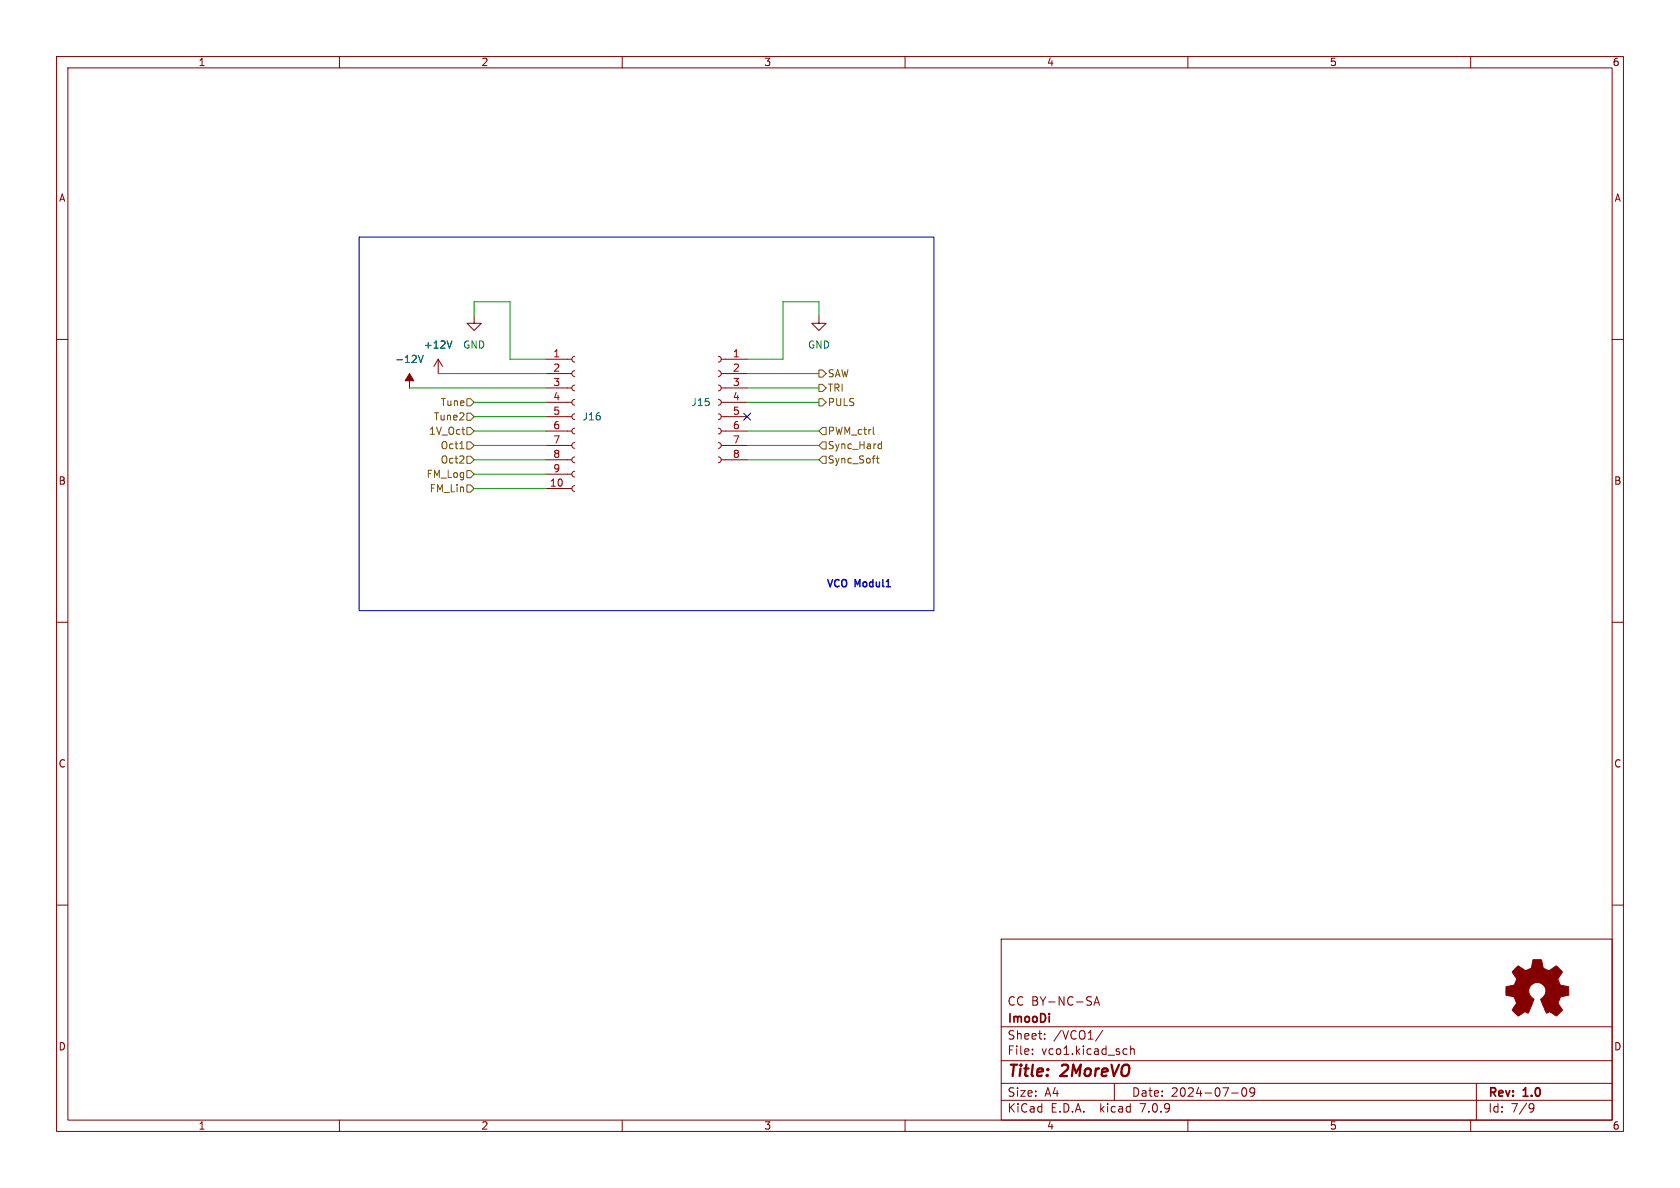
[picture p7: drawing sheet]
<svg xmlns="http://www.w3.org/2000/svg" width="297mm" height="210mm" viewBox="0 0 297 210" stroke-linecap="round" stroke-linejoin="round" font-family="sans-serif">
<g fill="none" stroke="#840000" stroke-width=".18">
<path d="M10 10h277v190h-277zM12 12h273v186h-273zM60 10v2M110 10v2M160 10v2M210 10v2M260 10v2M10 60h2M83.8 55.9v1.3h1.3l-1.3 1.2-1.3-1.2h1.3M144.8 55.9v1.3h1.2l-1.2 1.2-1.3-1.2h1.3M285 60h2M77.5 63.5l-.8 1.3"/>
<path d="M77.5 63.5v2.5M77.5 63.5l.7 1.3M96.5 78.7h4.6M96.5 76.2h4.6M96.5 73.7h4.6M96.5 71.1h4.6M96.5 68.6h4.6M96.5 66h4.6M96.5 63.5h4.6M101.6 78.2l-.3 .2-.2 .3 .1 .4 .4 .1M101.6 75.7l-.3 .1-.2 .4 .1 .4 .4 .1M101.6 73.2l-.3 .1-.2 .3 .1 .4 .4 .2"/>
<path d="M101.6 70.6l-.3 .1-.2 .4 .1 .4 .4 .1M101.6 68.1l-.3 .1-.2 .4 .1 .3 .4 .2M101.6 65.5l-.3 .2-.2 .3 .1 .4 .4 .1M101.6 63l-.3 .1-.2 .4 .1 .4 .4 .1M127 78.2l.4 .2 .1 .4-.2 .3-.3 .1M127 75.7l.4 .1 .1 .4-.2 .4-.3 .1M127 73.2l.4 .1 .1 .4-.2 .3-.3 .2M127 70.6l.4 .2 .1 .3-.2 .4-.3 .1M127 68.1l.4 .1 .1 .4-.2 .4-.3 .1M127 65.5l.4 .2 .1 .4-.2 .3-.3 .1M127 63l.4 .1 .1 .4-.2 .4-.3 .1M127.5 78.7h4.6"/>
<path d="M127.5 76.2h4.6M127.5 73.7h4.6M127.5 71.1h4.6M127.5 68.6h4.6M127.5 66h4.6M127.5 63.5h4.6M96.5 81.3h4.6M96.5 86.4h4.6M96.5 83.8h4.6M101.6 85.9l-.3 .1-.2 .3 .1 .4 .4 .2M101.6 83.3l-.3 .1-.2 .4 .1 .4 .4 .1M101.6 80.8l-.3 .1-.2 .4 .1 .3 .4 .2"/>
<path d="M127 80.8l.4 .1 .1 .4-.2 .4-.3 .1M127.5 81.3h4.6M10 110h2M285 110h2M10 160h2M285 160h2M177 166h108v32h-108zM193.4 177.7l.5-1.5 .5 1.5M193.5 177.3h.7M60 198v2M110 198v2M160 198v2"/>
<path d="M177 194.5h108M177 191.5h108M177 187.5h108M177 181.5h108M182.5 186.3v.1M182.5 185.5v.1M184.7 183.6v.1M184.7 182.8v.1M195 182.1l-1.3 2M197 191.5v3M198.8 185.4l.4 .1M199.2 186.3l-.4 .1"/>
<path d="M199.9 185.5l.2-.1 .4 .1v.9M199.9 184.9v1.5M210 198v2M217.7 193.2h1.2M219.7 192.4l.2-.1a.81 .81 0 0 1 .6 .6 .81 .81 0 0 1-.3 .8l-.2 .1a.81 .81 0 0 1-.3-1.4zM221.8 192.9l-.3 .3h-.3l-.2-.3 .1-.5 .4-.1 .2 .1a.99 .99 0 0 1-.3 1.4h-.3M260 198v2M261 191.5v6.5M270.6 195.1l.5 .1a.99 .99 0 0 1-.4 1.4h-.2M271.2 195.7l-.3 .3h-.3"/>
</g>
<g fill="#840000" stroke="#840000" stroke-width=".18">
<path d="M267.8 171.2l.6-.5 .9 .6a.62 .62 0 0 0 1 0l.2-.1a1.62 1.62 0 0 0 .5-1.3l.1-.3 1.4 .1 .2 .7a.74 .74 0 0 0 .7 1l.5 .2 1.3-.9 1 1.1-.4 .7a.75 .75 0 0 0-.2 1.2l.2 .4 1.5 .3v1.5l-1.4 .3-.1 .1a1.23 1.23 0 0 0-.2 1.2l.6 1-.1 .2-1 .9-.8-.5a.54 .54 0 0 0-.8 0l-1.1-2.4a2.33 2.33 0 0 0 .9-1.9 1.54 1.54 0 0 0-2.5-.7 1.54 1.54 0 0 0 .4 2.6l-1.1 2.4a.69 .69 0 0 0-1.1 .1l-.6 .4-1.1-1.1 .8-1.2-.2-.5a.71 .71 0 0 0-.9-.7l-.8-.2v-1.5l.5-.1a1.11 1.11 0 0 0 1.2-.7 .72 .72 0 0 0-.2-1.2l-.4-.6z"/>
<path d="M72.4 66l.8 1.3h-.8v1.3v-1.3h-.8z"/>
</g>
<path d="M74 62.8l.4 1.3 .4-1.3M79.9 60.3l-.4 1.2" fill="none" stroke="#006464" stroke-width=".18"/>
<g fill="none" stroke="#725600" stroke-width=".18">
<path d="M81.3 79.3h.7M82.5 70.5h.7l.6 .6-.6 .7h-.7zM82.5 78.1h.7l.6 .6-.6 .7h-.7zM82.5 73h.7l.6 .7-.6 .6h-.7zM82.5 75.6h.7l.6 .6-.6 .6h-.7zM144.8 70.5h.6l.6 .6-.6 .7h-.6zM144.8 65.4h.6l.6 .6-.6 .7h-.6zM144.8 67.9h.6l.6 .7-.6 .6h-.6zM145.4 75.6h.6v1.2h-.6l-.6-.6zM145.4 78.1h.6v1.3h-.6l-.6-.7zM154.4 76.6l.2 .2M155.5 78.5h.3"/>
<path d="M155.8 78v1.3M155.8 79.3h-.3M82.5 80.6h.7l.6 .7-.6 .6h-.7zM82.5 85.7h.7l.6 .7-.6 .6h-.7zM82.5 83.2h.7l.6 .6-.6 .7h-.7zM145.4 80.6h.6v1.3h-.6l-.6-.6zM154.9 81h.5M155.1 80.6v1.1l.3 .2"/>
</g>
<path d="M63.5 41.9h101.6v66.1h-101.6z" fill="none" stroke="#0000c2" stroke-width=".18"/>
<g fill="none" stroke="#009600" stroke-width=".18">
<path d="M83.8 55.9v-2.6h6.4v10.2h6.3M144.8 55.9v-2.6h-6.4v10.2h-6.3M72.4 68.6h24.1M77.5 66h19M83.8 78.7h12.7M83.8 71.1h12.7M83.8 76.2h12.7M83.8 73.7h12.7M132.1 66h12.7M132.1 68.6h12.7M132.1 78.7h12.7M132.1 71.1h12.7"/>
<path d="M132.1 76.2h12.7M83.8 83.8h12.7M83.8 86.4h12.7M83.8 81.3h12.7M132.1 81.3h12.7"/>
</g>
<path d="M131.5 73.1l1.2 1.2M132.7 73.1l-1.2 1.2" fill="none" stroke="#000084" stroke-width=".18"/>
<g font-size="2.8" fill="#840000">
<text x="178" y="190.9">Title:</text>
<text x="187.7" y="190.9">2MoreVO</text>
</g>
<g font-size="2.1" fill="#840000">
<text x="178" y="178">CC BY-NC-SA</text>
<text x="178" y="184">Sheet:</text>
<text x="178" y="181.2">ImooDi</text>
<text x="186.2" y="184">/VCO1/</text>
<text x="178" y="186.7">File:</text>
<text x="184.1" y="186.7">vco1.kicad_sch</text>
<text x="178" y="196.9">KiCad</text>
<text x="178" y="194.1">Size:</text>
<text x="184.7" y="194.1">A4</text>
<text x="185.7" y="196.9">E.D.A.</text>
<text x="194.6" y="196.9">kicad</text>
<text x="200" y="194.1">Date:</text>
<text x="201.8" y="196.9">7.0.9</text>
<text x="207" y="194.1">2024-07-09</text>
<text x="263" y="194.3">Rev:</text>
<text x="263" y="196.9">Id:</text>
<text x="267.1" y="196.9">7/9</text>
<text x="269.4" y="194.3">1.0</text>
</g>
<g font-size="1.8" fill="#840000">
<text x="35" y="11.9">1</text>
<text x="85" y="11.9">2</text>
<text x="135" y="11.9">3</text>
<text x="185" y="11.9">4</text>
<text x="235" y="11.9">5</text>
<text x="285" y="11.9">6</text>
<text x="10.3" y="35.9">A</text>
<text x="285.3" y="35.9">A</text>
<text x="10.3" y="85.9">B</text>
<text x="285.3" y="85.9">B</text>
<text x="10.3" y="135.9">C</text>
<text x="285.3" y="135.9">C</text>
<text x="10.3" y="185.9">D</text>
<text x="285.3" y="185.9">D</text>
<text x="35" y="199.9">1</text>
<text x="85" y="199.9">2</text>
<text x="135" y="199.9">3</text>
<text x="185" y="199.9">4</text>
<text x="235" y="199.9">5</text>
<text x="285" y="199.9">6</text>
</g>
<g font-size="1.8" fill="#006464">
<text x="69.7" y="64.4">-12V</text>
<text x="74.8" y="61.8">+12V</text>
<text x="81.8" y="61.8">GND</text>
<text x="142.7" y="61.8">GND</text>
<text x="122.1" y="72">J15</text>
<text x="102.9" y="74.5">J16</text>
</g>
<g font-size="1.8" fill="#a90000">
<text x="97.7" y="63.2">1</text>
<text x="97.7" y="65.8">2</text>
<text x="129.5" y="63.2">1</text>
<text x="129.5" y="65.8">2</text>
<text x="97.7" y="68.3">3</text>
<text x="97.7" y="70.9">4</text>
<text x="129.5" y="68.3">3</text>
<text x="129.5" y="70.9">4</text>
<text x="97.7" y="73.4">5</text>
<text x="97.7" y="75.9">6</text>
<text x="129.5" y="73.4">5</text>
<text x="129.5" y="75.9">6</text>
<text x="97.7" y="78.5">7</text>
<text x="97.7" y="81">8</text>
<text x="97.7" y="83.6">9</text>
<text x="129.5" y="78.5">7</text>
<text x="129.5" y="81">8</text>
<text x="97.1" y="86.1">10</text>
</g>
<g font-size="1.8" fill="#725600">
<text x="77.8" y="72">Tune</text>
<text x="146.2" y="72">PULS</text>
<text x="146.2" y="66.9">SAW</text>
<text x="146.2" y="69.4">TRI</text>
<text x="75.7" y="77.1">1V_Oct</text>
<text x="76.6" y="74.5">Tune2</text>
<text x="146.2" y="77.1">PWM_ctrl</text>
<text x="77.8" y="82.1">Oct2</text>
<text x="77.8" y="79.6">Oct1</text>
<text x="146.2" y="82.1">Sync_Soft</text>
<text x="146.2" y="79.6">Sync_Hard</text>
<text x="75.3" y="84.7">FM_Log</text>
<text x="75.9" y="87.2">FM_Lin</text>
</g>
<g font-size="1.8" fill="#0000c2">
<text x="146" y="103.9">VCO</text>
<text x="151.2" y="103.9">Modul1</text>
</g>
</svg>
